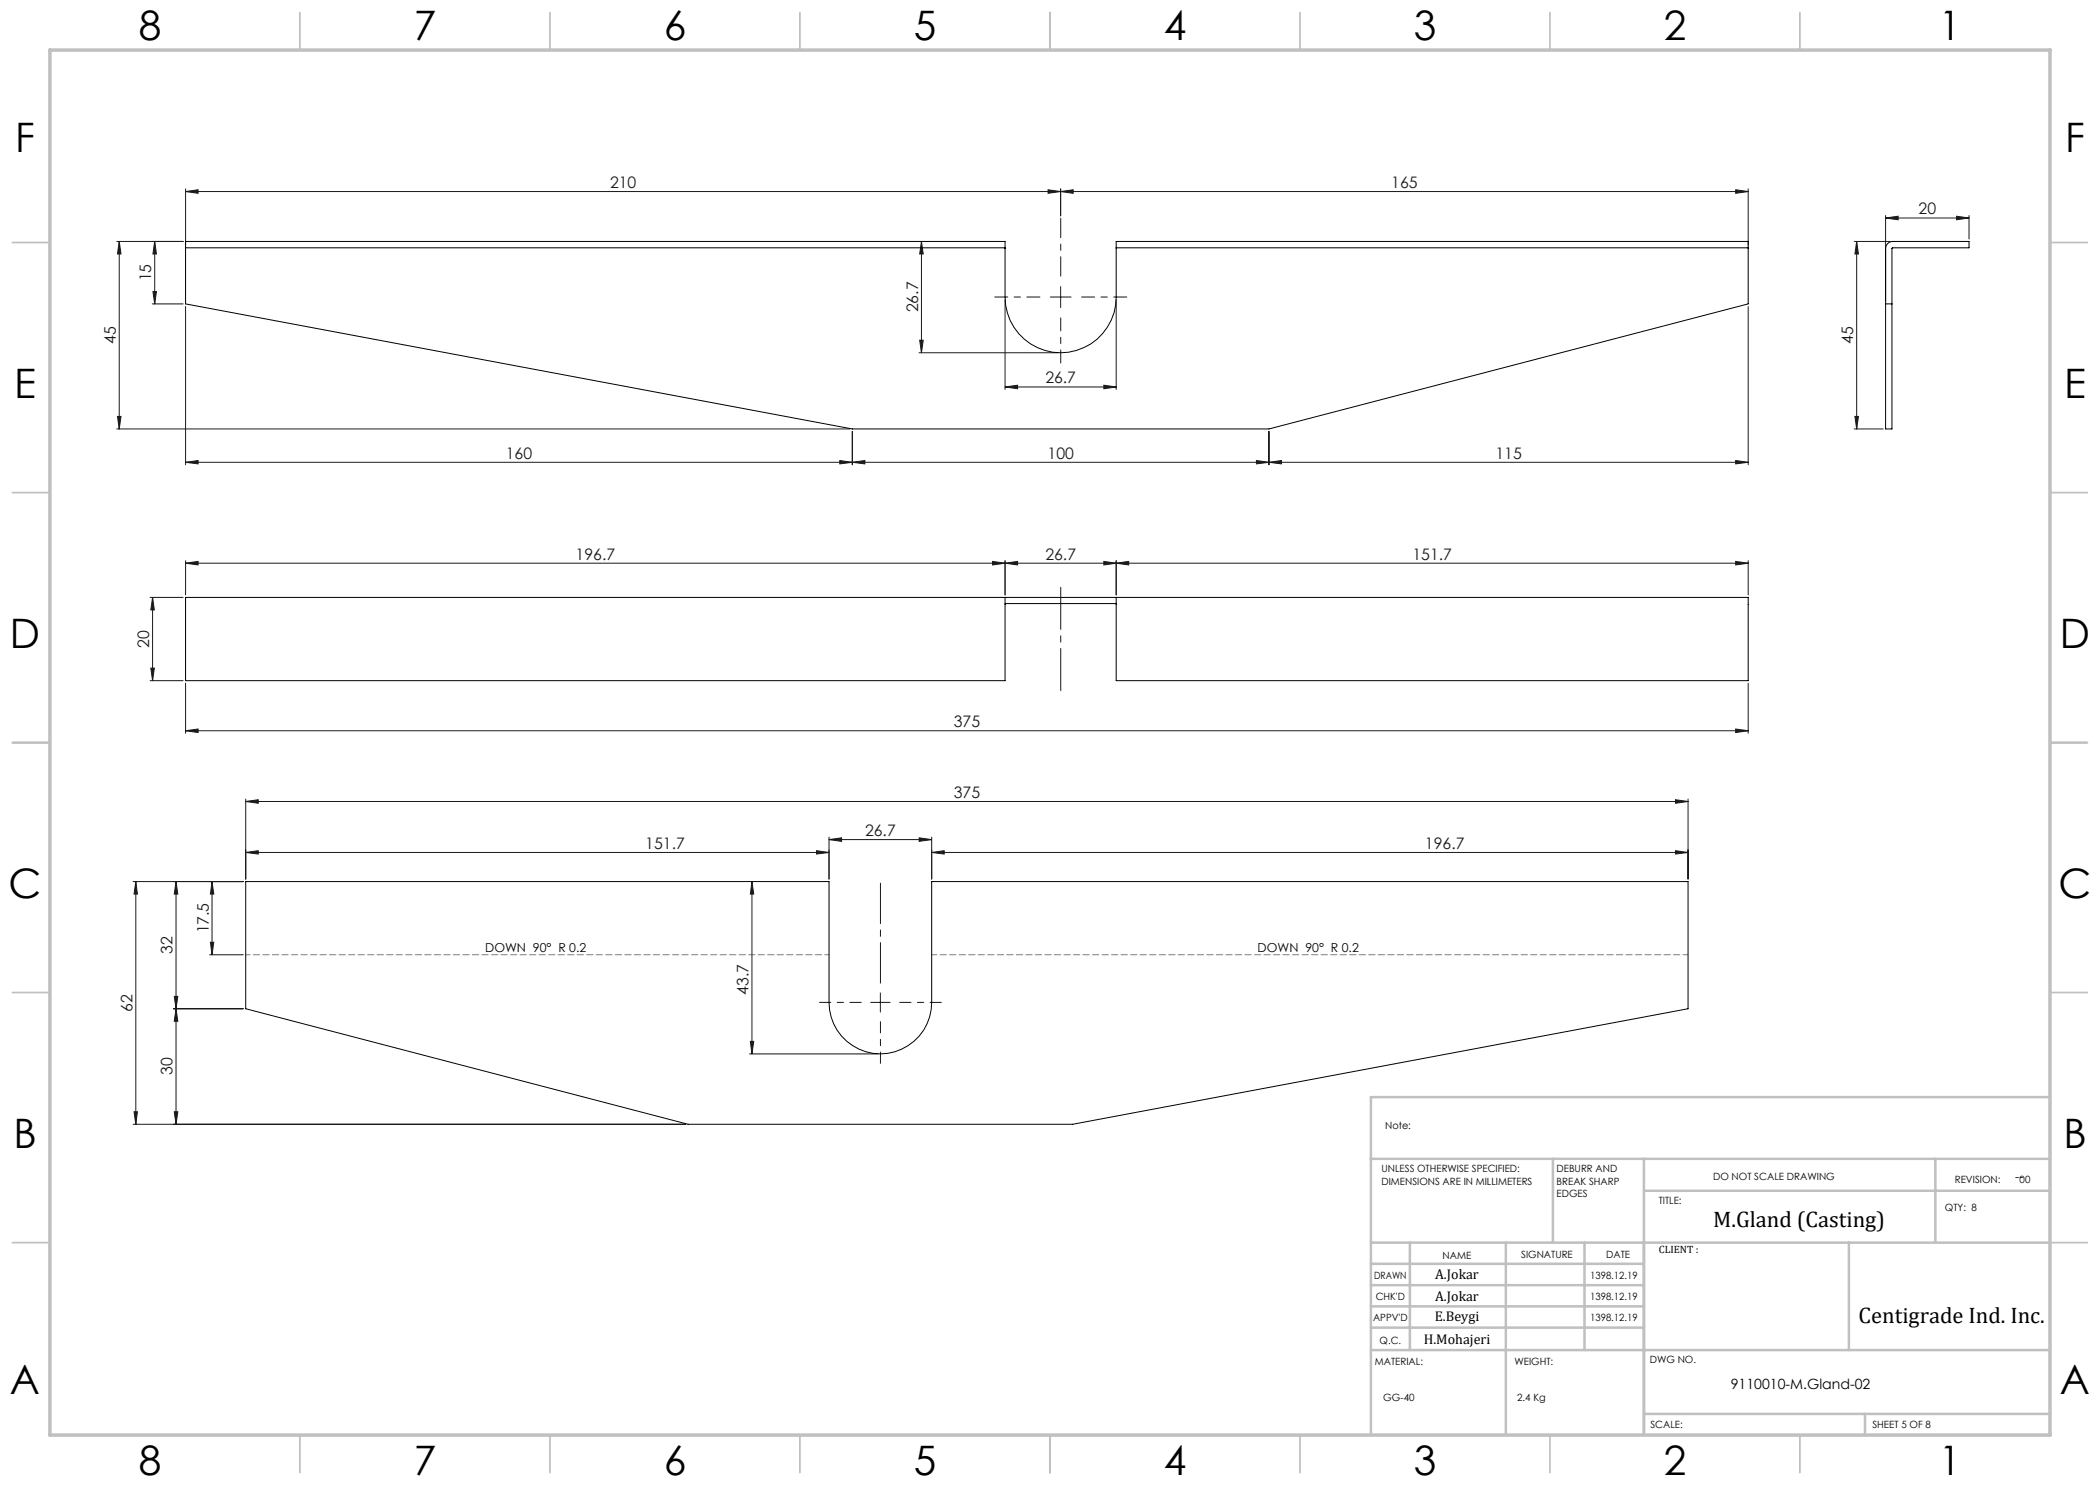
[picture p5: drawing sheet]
<svg xmlns="http://www.w3.org/2000/svg" width="420mm" height="297mm" viewBox="0 0 420 297" stroke-linecap="round" stroke-linejoin="round" font-family="sans-serif">
<g fill="none" stroke="#191924" stroke-width=".2">
<path d="M37.1 38.3l2.5-.3v.7zM37.1 37.8v11.2M37.1 38.3h312.5M209.6 38l2.5 .3-2.5 .4zM212.1 37.8v5.4M212.1 38.3l2.5-.3v.7zM347.1 38l2.5 .3-2.5 .4zM349.6 37.8v11.2M23.4 48.3h13.2M23.8 48.3l.4 2.5h-.7zM23.8 48.3v37.5M30.6 58.3h.7l-.4 2.5z"/>
<path d="M30.9 48.3l.4 2.5h-.7zM30.9 48.3v12.5M184.3 48.3v22.3M184.3 48.3l.3 2.5h-.7zM201 59.9v18M210 59.4h4.2M212.1 57.3v4.2M223.2 59.9v18M370.8 48.3h7.2M371.3 48.3l.4 2.5h-.7zM371.3 48.3v37.5M377.1 43.6l2.5-.4v.8z"/>
<path d="M377.1 43.1v17.2M377.1 43.6h16.7M391.3 43.2l2.5 .4-2.5 .4zM393.8 43.1v4.7M30.4 60.8h6.2M37.1 61.3v31.7M183.8 70.6h27.8M183.9 68h.7l-.3 2.6zM201 77.4l2.5-.4v.7zM201 77.4h22.2M220.8 77l2.4 .4-2.4 .3zM349.6 61.3v31.7"/>
<path d="M23.4 85.8h146.6M23.5 83.3h.7l-.4 2.5zM37.1 92.5l2.5-.4v.7zM37.1 92.5h312.5M168 92.1l2.5 .4-2.5 .3zM170.5 92.5l2.5-.4v.7zM170.5 86.3v6.7M251.3 92.1l2.5 .4-2.5 .3zM253.8 92.5l2.5-.4v.7zM253.8 86.3v6.7M347.1 92.1l2.5 .4-2.5 .3zM370.8 85.8h5.8"/>
<path d="M371 83.3h.7l-.4 2.5zM30 119.5h6.6M30.5 119.5l.4 2.5h-.7zM30.5 119.5v16.6M37.1 112.6l2.5-.3v.7zM37.1 112.1v6.9M198.5 112.3l2.5 .3-2.5 .4zM201 112.6l2.5-.3v.7zM201 112.1v6.9M220.8 112.3l2.4 .3-2.4 .4zM223.2 112.6l2.5-.3v.7zM223.2 112.1v6.9"/>
<path d="M347.1 112.3l2.5 .3-2.5 .4zM349.6 112.1v6.9M349.6 112.6h-312.5M30 136.1h6.6M30.2 133.6h.7l-.4 2.5zM37.1 136.6v10M349.6 136.6v10M37.1 146.2l2.5-.4v.7zM37.1 146.2h312.5M49.1 159.8v16M335.1 159.9l2.5 .4-2.5 .4zM337.6 159.8v16"/>
<path d="M347.1 145.8l2.5 .4-2.5 .3zM26.6 176.3h22M27.2 176.3l.3 2.5h-.7zM27.2 176.3v48.6M35.2 176.3l.4 2.5h-.7zM35.2 176.3v48.6M42.4 176.3l.4 2.5h-.7zM42.4 176.3v14.7M49.1 160.3l2.5-.4v.8zM49.1 170.5l2.5-.4v.7zM49.1 160.3h288.5M49.1 170.5h116.7"/>
<path d="M150.4 176.3l.3 2.5h-.6zM150.4 176.3v34.5M163.3 170.1l2.5 .4-2.5 .3zM165.8 167.9l2.5-.3v.7zM165.8 167.4v8.4M165.8 167.9h20.5M183.8 167.6l2.5 .3-2.5 .4zM186.3 170.5l2.5-.4v.7zM186.3 170.5h151.3M186.3 167.4v8.4M335.1 170.1l2.5 .4-2.5 .3zM34.9 199.3h.7l-.4 2.5z"/>
<path d="M41.9 191h6.7M42.1 188.5h.7l-.4 2.5zM176.1 198.6v3.8M34.7 201.8h13.9M35.2 201.8l.4 2.5h-.7zM149.9 210.8h25.7M150.1 208.3h.6l-.3 2.5zM174.1 200.5h3.9M26.6 224.9h110.5M26.8 222.4h.7l-.3 2.5zM34.9 222.4h.7l-.4 2.5z"/>
</g>
<path d="M212.1 55.2v-11.6" fill="none" stroke="#191924" stroke-width=".2" stroke-dasharray="15.2 1.3 1.3 1.3" stroke-dashoffset="11.4"/>
<path d="M208 59.4h-9.1M216.3 59.4h9.1M212.1 63.6v9" fill="none" stroke="#191924" stroke-width=".2" stroke-dasharray="15.2 1.3 1.3 1.3" stroke-dashoffset="12.6"/>
<path d="M212.1 117.5v20.6" fill="none" stroke="#191924" stroke-width=".2" stroke-dasharray="15.2 1.3 1.3 1.3" stroke-dashoffset="6.8"/>
<path d="M176.1 196.6v-20" fill="none" stroke="#191924" stroke-width=".2" stroke-dasharray="15.2 1.3 1.3 1.3" stroke-dashoffset="7.1"/>
<path d="M172.2 200.5h-8.3M176.1 204.3v8.4M179.9 200.5h8.4" fill="none" stroke="#191924" stroke-width=".2" stroke-dasharray="15.2 1.3 1.3 1.3" stroke-dashoffset="13"/>
<path d="M337.6 190.9h-151.2" fill="none" stroke="#808080" stroke-width=".2" stroke-dasharray="1.3 .6" stroke-dashoffset=".2"/>
<path d="M165.8 190.9h-116.6" fill="none" stroke="#808080" stroke-width=".2" stroke-dasharray="1.3 .6" stroke-dashoffset=".4"/>
<g fill="none" stroke="#c0c0c0" stroke-width=".35">
<path d="M60 2.5v7.5M110 2.5v7.5M160 2.5v7.5M210 2.5v7.5M260 2.5v7.5M310 2.5v7.5M360 2.5v7.5M2.5 48.5h7.5M410 48.5h7.5M2.5 98.5h7.5M410 98.5h7.5M2.5 148.5h7.5"/>
<path d="M410 148.5h7.5M2.5 198.5h7.5M410 198.5h7.5M2.5 248.5h7.5M410 248.5h7.5M60 287v7.5M110 287v7.5M160 287v7.5M210 287v7.5M260 287v7.5M310 287v7.5M360 287v7.5"/>
</g>
<g fill="none" stroke="#c0c0c0" stroke-width=".5">
<path d="M410 219.4h-135.8v67.4M274.2 231.8h135.8M310.6 231.8v16.7M328.8 231.8v55.2M328.8 238.2h81.2M387.1 231.8v16.7M274.2 248.5h135.8M274.2 257h54.6M274.2 252.8h54.6M282 248.5v21.5M301.2 248.5v38.3M316.9 248.5v21.5"/>
<path d="M369.8 248.5v21.5M274.2 265.5h54.6M274.2 261.3h54.6M274.2 270h135.8M328.8 282.8h81.2M373 282.8v4.2"/>
</g>
<path d="M10 10h400v277h-400z" fill="none" stroke="#c0c0c0" stroke-width=".7"/>
<g fill="#191924">
<path d="M168 92.1l2.5 .4-2.5 .3zM37.1 92.5l2.5-.4v.7zM251.3 92.1l2.5 .4-2.5 .3zM170.5 92.5l2.5-.4v.7zM347.1 92.1l2.5 .4-2.5 .3zM253.8 92.5l2.5-.4v.7zM347.1 38l2.5 .3-2.5 .4zM212.1 38.3l2.5-.3v.7z"/>
<path d="M37.1 38.3l2.5-.3v.7zM209.6 38l2.5 .3-2.5 .4zM223.2 112.6l2.5-.3v.7zM347.1 112.3l2.5 .3-2.5 .4zM37.1 146.2l2.5-.4v.7zM347.1 145.8l2.5 .4-2.5 .3zM49.1 160.3l2.5-.4v.8zM335.1 159.9l2.5 .4-2.5 .4zM186.3 170.5l2.5-.4v.7zM335.1 170.1l2.5 .4-2.5 .3zM49.1 170.5l2.5-.4v.7zM163.3 170.1l2.5 .4-2.5 .3z"/>
<path d="M201 77.4l2.5-.4v.7zM220.8 77l2.4 .4-2.4 .3z"/>
<path d="M165.8 167.9l2.5-.3v.7zM183.8 167.6l2.5 .3-2.5 .4z"/>
<path d="M37.1 112.6l2.5-.3v.7zM198.5 112.3l2.5 .3-2.5 .4z"/>
<path d="M220.8 112.3l2.4 .3-2.4 .4zM201 112.6l2.5-.3v.7z"/>
<path d="M371 83.3h.7l-.4 2.5zM371.3 48.3l.4 2.5h-.7z"/>
<path d="M30.9 48.3l.4 2.5h-.7zM30.6 58.3h.7l-.4 2.5zM23.8 48.3l.4 2.5h-.7zM23.5 83.3h.7l-.4 2.5zM184.3 48.3l.3 2.5h-.7zM183.9 68h.7l-.3 2.6zM30.5 119.5l.4 2.5h-.7zM30.2 133.6h.7l-.4 2.5zM42.4 176.3l.4 2.5h-.7zM42.1 188.5h.7l-.4 2.5zM35.2 176.3l.4 2.5h-.7zM34.9 199.3h.7l-.4 2.5zM27.2 176.3l.3 2.5h-.7zM26.8 222.4h.7l-.3 2.5zM150.4 176.3l.3 2.5h-.6zM150.1 208.3h.6l-.3 2.5zM35.2 201.8l.4 2.5h-.7zM34.9 222.4h.7l-.4 2.5z"/>
<path d="M377.1 43.6l2.5-.4v.8zM391.3 43.2l2.5 .4-2.5 .4z"/>
</g>
<g fill="none" stroke="#000" stroke-width=".2">
<path d="M37.1 49.6v11.2l133.4 25h83.3l95.8-25v-11.2M37.1 49.6h163.9M37.1 49.6v-1.3h163.9v1.3M201 49.6v9.8a11.1 11.1 0 0 0 11.1 11.2 11.1 11.1 0 0 0 11.1-11.2v-9.8M223.2 49.6h126.4M223.2 49.6v-1.3h126.4v1.3M377.5 48.7l.5-.3 .5-.1h15.3v1.3h-15.4v36.2h-1.3v-36.1l.1-.5zM377.1 60.8h1.3M37.1 119.5h163.9v16.6h-163.9zM201 119.5h22.2M223.2 119.5h126.4v16.6h-126.4zM201 120.7h22.2"/>
<path d="M49.1 176.3h116.7v24.2a10.3 10.3 0 0 0 10.3 10.3 10.3 10.3 0 0 0 10.2-10.3v-24.2h151.3v25.5l-123.1 23.1h-76.9l-88.5-23.1z"/>
</g>
<g font-size="8.1">
<text x="27.8" y="8">8</text>
<text x="82.8" y="8">7</text>
<text x="132.8" y="8">6</text>
<text x="182.8" y="8">5</text>
<text x="232.8" y="8">4</text>
<text x="282.8" y="8">3</text>
<text x="332.8" y="8">2</text>
<text x="387.8" y="8">1</text>
<text x="3" y="30.4">F</text>
<text x="413" y="30.4">F</text>
<text x="2.8" y="79.6">E</text>
<text x="412.8" y="79.6">E</text>
<text x="2" y="129.6">D</text>
<text x="412" y="129.6">D</text>
<text x="1.7" y="179.6">C</text>
<text x="411.7" y="179.6">C</text>
<text x="2.7" y="229.6">B</text>
<text x="412.7" y="229.6">B</text>
<text x="2" y="278.9">A</text>
<text x="412" y="278.9">A</text>
<text x="27.8" y="295">8</text>
<text x="82.8" y="295">7</text>
<text x="132.8" y="295">6</text>
<text x="182.8" y="295">5</text>
<text x="232.8" y="295">4</text>
<text x="282.8" y="295">3</text>
<text x="332.8" y="295">2</text>
<text x="387.8" y="295">1</text>
</g>
<g font-size="4.5">
<text x="342.6" y="245.3">M.Gland (Casting)</text>
<text x="371.7" y="264.6">Centigrade Ind. Inc.</text>
</g>
<g font-size="3.2" fill="#191924">
<text x="122" y="37.6">210</text>
<text x="278.3" y="37.6">165</text>
<text x="383.7" y="42.9">20</text>
<text x="30.3" y="56.3" transform="rotate(-90 30.3 56.3)">15</text>
<text x="183.6" y="62.5" transform="rotate(-90 183.6 62.5)">26.7</text>
<text x="23.2" y="68.8" transform="rotate(-90 23.2 68.8)">45</text>
<text x="370.7" y="68.8" transform="rotate(-90 370.7 68.8)">45</text>
<text x="209.1" y="76.7">26.7</text>
<text x="101.2" y="91.7">160</text>
<text x="209.5" y="91.7">100</text>
<text x="299.1" y="91.7">115</text>
<text x="115.1" y="111.9">196.7</text>
<text x="209.1" y="111.9">26.7</text>
<text x="282.5" y="111.9">151.7</text>
<text x="29.9" y="129.5" transform="rotate(-90 29.9 129.5)">20</text>
<text x="190.8" y="145.4">375</text>
<text x="190.8" y="159.6">375</text>
<text x="173" y="167.2">26.7</text>
<text x="129.1" y="169.8">151.7</text>
<text x="285" y="169.8">196.7</text>
<text x="34.5" y="190.8" transform="rotate(-90 34.5 190.8)">32</text>
<text x="41.7" y="186.7" transform="rotate(-90 41.7 186.7)">17.5</text>
<text x="26.5" y="202.3" transform="rotate(-90 26.5 202.3)">62</text>
<text x="149.7" y="199" transform="rotate(-90 149.7 199)">43.7</text>
<text x="34.5" y="215" transform="rotate(-90 34.5 215)">30</text>
</g>
<g font-size="2.8">
<text x="287" y="255.9">A.Jokar</text>
<text x="287" y="260.1">A.Jokar</text>
<text x="284.7" y="268.7">H.Mohajeri</text>
<text x="286.9" y="264.2">E.Beygi</text>
<text x="346.2" y="277.7">9110010-M.Gland-02</text>
</g>
<g font-size="2.5">
<text x="97" y="190.4">DOWN 90° R 0.2</text>
<text x="251.5" y="190.4">DOWN 90° R 0.2</text>
<text x="403" y="236.1">--</text>
</g>
<text font-size="2.1" x="331.8" y="250.7">CLIENT :</text>
<g font-size="2">
<text x="277" y="225.8">Note:</text>
<text x="276.3" y="234.5">UNLESS OTHERWISE SPECIFIED:</text>
<text x="276.3" y="237">DIMENSIONS ARE IN MILLIMETERS</text>
<text x="311.3" y="234.5">DEBURR AND</text>
<text x="311.3" y="237">BREAK SHARP</text>
<text x="311.3" y="239.5">EDGES</text>
<text x="342.6" y="236">DO NOT SCALE DRAWING</text>
<text x="391" y="236.6">REVISION:</text>
<text x="403.9" y="236.6">00</text>
<text x="331.8" y="240.8">TITLE:</text>
<text x="389" y="242.2">QTY: 8</text>
<text x="288.5" y="251.7">NAME</text>
<text x="304.2" y="251.7">SIGNATURE</text>
<text x="321.2" y="251.7">DATE</text>
<text x="274.8" y="255.9">DRAWN</text>
<text x="318" y="255.9">1398.12.19</text>
<text x="275.1" y="260.1">CHK'D</text>
<text x="318" y="260.1">1398.12.19</text>
<text x="274.6" y="264.2">APPV'D</text>
<text x="275.9" y="268.7">Q.C.</text>
<text x="318" y="264.2">1398.12.19</text>
<text x="275" y="273">MATERIAL:</text>
<text x="302.9" y="273">WEIGHT:</text>
<text x="330" y="272.5">DWG NO.</text>
<text x="276.7" y="280.2">GG-40</text>
<text x="303.4" y="280.2">2.4 Kg</text>
<text x="330.1" y="285.6">SCALE:</text>
<text x="374.5" y="285.6">SHEET 5 OF 8</text>
</g>
</svg>
